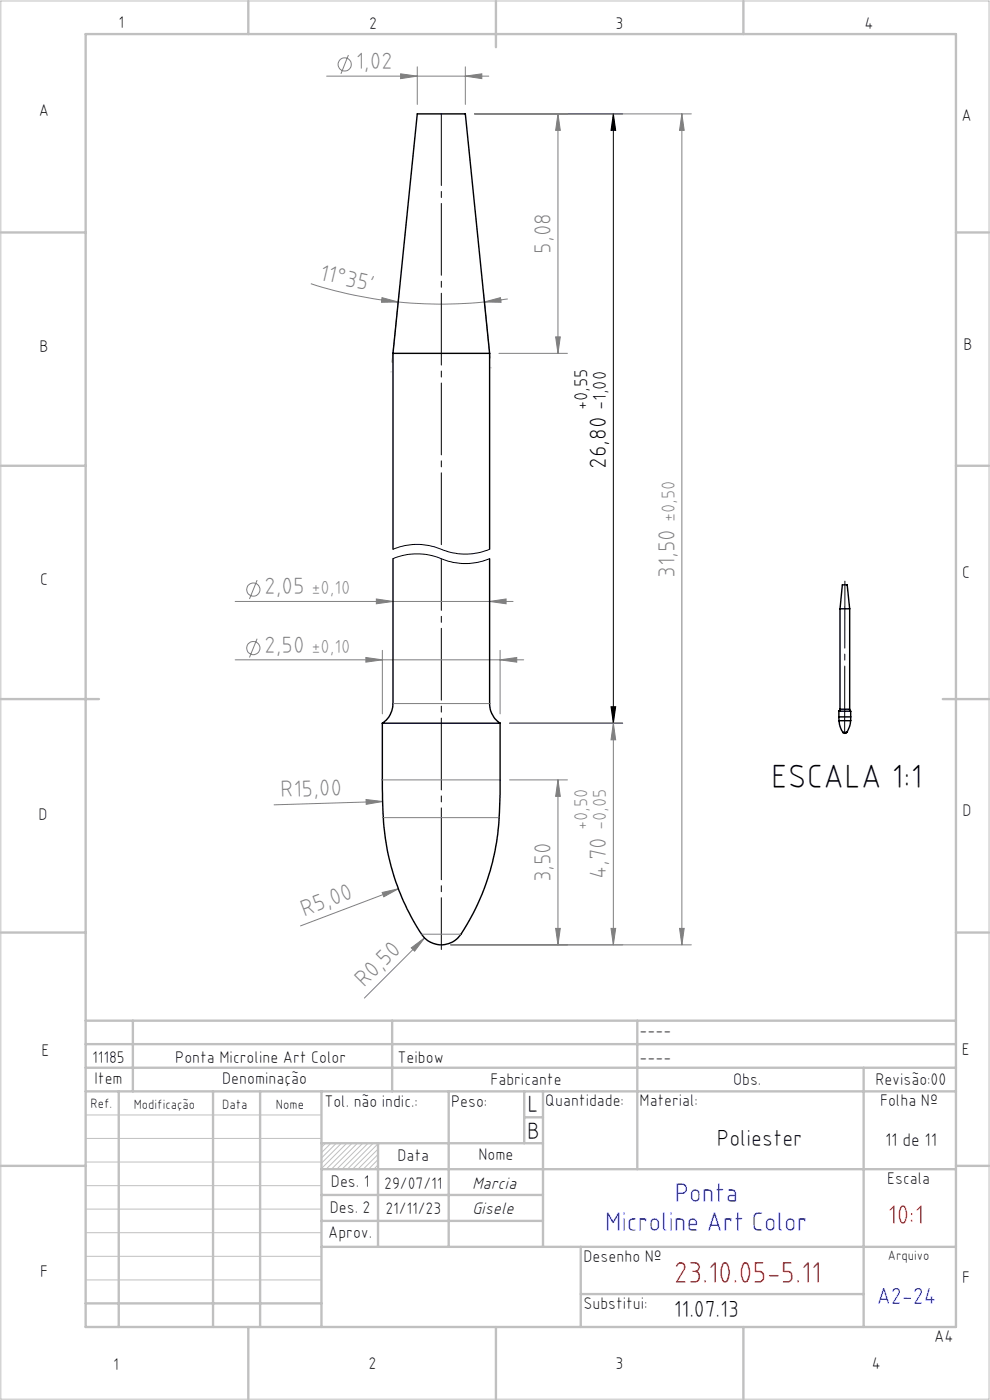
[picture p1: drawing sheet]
<svg xmlns="http://www.w3.org/2000/svg" width="210mm" height="297mm" viewBox="0 0 210 297" stroke-linecap="round" stroke-linejoin="round" font-family="sans-serif">
<g fill="none" stroke="#808080" stroke-width=".21">
<path d="M69.3 16.2h34.4M73.9 11.7l-1.6 4M85 15.7l3.5 .5-3.5 .5zM88.5 14.2v8M98.7 16.2l3.5-.5v1zM98.7 14.2v8M100.7 24.2h45.9M118.4 24.2l.5 3.5h-1zM118.4 24.2v50.8M144.6 24.2l.5 3.5h-1zM144.6 24.2v176.2M65.9 60.2a89.5 89.5 0 0 0 18.6 3.9"/>
<path d="M81 63.1l3.5 1h-3.6zM84.5 64.1a90.7 90.7 0 0 0 18.2 0M84.7 62.1l-1.6 14.7M102.6 62.1l1.4 13.8M102.7 64.1l3.5-1 .1 1zM105.8 75h14.6M107.7 63.4l-5 .7M117.9 71.5h1l-.5 3.5zM49.9 140h61.2M49.9 127.6h58.9M54.5 123.1l-1.6 4M54.5 135.5l-1.6 4"/>
<path d="M77.6 139.5l3.5 .5-3.5 .5zM79.8 127.1l3.6 .5-3.6 .5zM81.1 138v13.4M103.9 127.6l3.5-.5v1zM106.1 140l3.5-.5v1zM106.1 138v13.4M108.1 153.4h24M130.1 153.4l.5 3.5h-1zM130.1 153.4v47M77.6 169.6l3.6 .4-3.5 .6zM81.2 170l-23.1 .7M108.1 165.4h12.3"/>
<path d="M118.4 165.4l.5 3.5h-1zM118.4 165.4v35M81.1 189.3l3.4-.7-3.1 1.6zM84.5 188.6l-20.8 7.8M90.1 199l-12.8 12.7M117.9 197h1l-.5 3.4zM129.6 197h1l-.5 3.4zM144.1 197h1l-.5 3.4zM87.2 201.1l2.9-2.1-2.2 2.8zM146.6 200.4h-51"/>
<circle cx="73.1" cy="13.7" r="1.4"/>
<circle cx="53.7" cy="137.5" r="1.4"/>
<circle cx="53.7" cy="125.1" r="1.4"/>
</g>
<path d="M100.7 24.2h31.4M130.1 24.2l.5 3.5h-1zM130.1 24.2v129.2M83.4 118.5a13.7 13.7 0 0 1 11.2 .4 13.1 13.1 0 0 0 9.3-.4M83.4 116.5a13.7 13.7 0 0 1 11.2 .4 13.1 13.1 0 0 0 9.3-.4M108.1 153.4h24M129.6 149.9h1l-.5 3.5z" fill="none" stroke="#000" stroke-width=".21"/>
<path d="M93.6 118.5v82.9" fill="none" stroke="#000" stroke-width=".21" stroke-dasharray="15.2 1.3 1.3 1.3" stroke-dashoffset="4.3"/>
<path d="M93.6 23.2v93.3" fill="none" stroke="#000" stroke-width=".21" stroke-dasharray="15.2 1.3 1.3 1.3" stroke-dashoffset="-1"/>
<path d="M179.2 155.5v-32.2" fill="none" stroke="#000" stroke-width=".21" stroke-dasharray="15.2 1.3 1.3 1.3" stroke-dashoffset="1"/>
<g fill="none" stroke="#c0c0c0" stroke-width=".21">
<path d="M.2 .2h209.6v296.6h-209.6zM83 78.8l-.1 .1M104.1 77.9l.1 .2M18.2 236.5h50M18.2 256.5h50M18.2 251.5h50M18.2 246.5h50M18.2 241.5h50M68.2 242.5h12v5.5h-12zM69.1 242.5l-.9 .9M70.2 242.5l-2 2M71.3 242.5l-3.1 3.2"/>
<path d="M72.4 242.5l-4.2 4.3M73.6 242.5l-5.4 5.4M74.7 242.5l-5.5 5.5M75.8 242.5l-5.5 5.5M76.9 242.5l-5.5 5.5M78.1 242.5l-5.5 5.5M79.2 242.5l-5.5 5.5M80.2 242.6l-5.4 5.4M80.2 243.8l-4.3 4.2M80.2 244.9l-3.2 3.1M80.2 246l-2 2M80.2 247.1l-.9 .9"/>
<path d="M18.2 266.5h50M18.2 271.5h50M18.2 261.5h50"/>
</g>
<g fill="none" stroke="#c0c0c0" stroke-width=".5">
<path d="M18.2 7.2h184.6v274.3h-184.6zM52.7 .2v7M105.2 .2v9.8M157.7 .2v7M.2 49.3h18M202.8 49.3h7M.2 98.8h18M202.8 98.8h7M.2 148.3h20.8M200 148.3h9.8M.2 197.8h18M202.8 197.8h7"/>
<path d="M18.2 216.5h184.6M28.2 216.5v15M83.2 216.5v15M135.2 216.5v31.5M18.2 231.5h184.6M18.2 226.5h184.6M18.2 221.5h184.6M25.2 231.5v50M45.2 231.5v50M55.2 231.5v50M68.2 231.5v50M95.2 231.5v33"/>
<path d="M111.2 231.5v11M111.2 237h4M115.2 231.5v33M183.2 226.5v55M.2 247.3h18M68.2 259h47M68.2 248h134.6M68.2 253.5h47M68.2 242.5h47M80.2 242.5v22M202.8 247.3h7M18.2 276.5h50"/>
<path d="M68.2 264.5h134.6M123.2 264.5v17M123.2 274.5h60M52.7 281.5v15.3M105.2 281.5v15.3M157.7 281.5v15.3"/>
</g>
<path d="M130.1 24.2l.5 3.5h-1zM129.6 149.9h1l-.5 3.5z" fill="#000"/>
<g fill="#808080">
<path d="M77.6 169.6l3.6 .4-3.5 .6z"/>
<path d="M81.1 189.3l3.4-.7-3.1 1.6z"/>
<path d="M87.2 201.1l2.9-2.1-2.2 2.8z"/>
<path d="M79.8 127.1l3.6 .5-3.6 .5zM103.9 127.6l3.5-.5v1z"/>
<path d="M98.7 16.2l3.5-.5v1zM85 15.7l3.5 .5-3.5 .5zM106.1 140l3.5-.5v1zM77.6 139.5l3.5 .5-3.5 .5z"/>
<path d="M117.9 71.5h1l-.5 3.5zM118.4 24.2l.5 3.5h-1zM144.1 197h1l-.5 3.4zM144.6 24.2l.5 3.5h-1z"/>
<path d="M130.1 153.4l.5 3.5h-1zM129.6 197h1l-.5 3.4zM118.4 165.4l.5 3.5h-1zM117.9 197h1l-.5 3.4z"/>
<path d="M81 63.1l3.5 1h-3.6zM102.7 64.1l3.5-1 .1 1z"/>
</g>
<g fill="none" stroke="#000" stroke-width=".3">
<path d="M83.4 75h20.5M83.4 75l5.1-50.8h10.2l5.2 50.8M83.4 75v41.5M103.9 75v41.5M83.4 118.5v30.8a5 5 0 0 1-2.3 4.1M103.9 118.5v30.8a5.1 5.1 0 0 0 2.2 4.1M178.2 129.1h2M178.2 129.1l.5-5h1l.5 5M178.2 129.1v21.4M180.2 129.1v21.4M81.1 153.4v12a62.2 62.2 0 0 0 2.6 20.9 46.6 46.6 0 0 0 6.4 12.7 5 5 0 0 0 7.7-.8 51.1 51.1 0 0 0 8.2-28.8l.1-16M81.1 153.4h25"/>
<path d="M177.9 152.1l.1 .8M177.9 150.9h2.5M177.9 152.1h2.5M177.9 150.9v1.2M178 152.9l.3 1.4 .5 1.1M178 152.9h2.4M178.2 150.5l-.3 .4M178.2 150.5h2M178.8 155.4l.3 .2 .5-.2M178.8 155.4h.8M180.2 150.5l.2 .4M180.4 152.1v.8"/>
<path d="M180.4 152.9l-.2 1.2-.6 1.3M180.4 150.9v1.2"/>
</g>
<path d="M83.4 149.3h20.5M81.1 165.4h25M81.3 173.5h24.6M89.4 198.2h8.4" fill="none" stroke="#808080" stroke-width=".21"/>
<text font-size="7.1" x="163.6" y="167.2">ESCALA 1:1</text>
<text font-size="6.4" fill="#f00" x="142.9" y="272.2">23.10.05-5.11</text>
<g font-size="5.7" fill="#00f">
<text x="143.1" y="255">Ponta</text>
<text x="128.3" y="261">Microline Art Color</text>
</g>
<text font-size="5.7" fill="#f00" x="188.3" y="259.7">10:1</text>
<g font-size="5" fill="#808080">
<text x="75.4" y="14.6">1,02</text>
<text x="116.9" y="53.8" transform="rotate(-90 116.9 53.8)">5,08</text>
<text x="67.6" y="59.3" transform="rotate(13 67.6 59.3)">11°35'</text>
<text x="143.2" y="122.6" transform="rotate(-90 143.2 122.6)">31,50</text>
<text x="56.1" y="126.1">2,05</text>
<text x="56.1" y="138.5">2,50</text>
<text x="59.5" y="169.2" transform="rotate(-2 59.5 169.2)">R15,00</text>
<text x="116.9" y="187.2" transform="rotate(-90 116.9 187.2)">3,50</text>
<text x="128.6" y="186.5" transform="rotate(-90 128.6 186.5)">4,70</text>
<text x="64.5" y="194.5" transform="rotate(-21 64.5 194.5)">R5,00</text>
<text x="77.3" y="209.7" transform="rotate(-45 77.3 209.7)">R0,50</text>
</g>
<g font-size="5">
<text x="128.6" y="99.4" transform="rotate(-90 128.6 99.4)">26,80</text>
<text x="111.9" y="235.9">L</text>
<text x="111.8" y="241.6">B</text>
</g>
<g font-size="4.9">
<text x="152.1" y="243.2">Poliester</text>
<text x="142.9" y="279.4">11.07.13</text>
</g>
<text font-size="4.9" fill="#00f" x="186" y="276.7">A2-24</text>
<g font-size="4">
<text x="124.6" y="87" transform="rotate(-90 124.6 87)">+0,55</text>
<text x="128.6" y="87" transform="rotate(-90 128.6 87)">-1,00</text>
</g>
<g font-size="4" fill="#808080">
<text x="143.2" y="110.8" transform="rotate(-90 143.2 110.8)">±0,50</text>
<text x="66" y="126.1">±0,10</text>
<text x="66" y="138.5">±0,10</text>
<text x="124.6" y="176.2" transform="rotate(-90 124.6 176.2)">+0,50</text>
<text x="128.6" y="176.2" transform="rotate(-90 128.6 176.2)">-0,05</text>
</g>
<text font-size="3.9" x="187.8" y="243.2">11 de 11</text>
<g font-size="3.7">
<text x="100.1" y="257.5">Gisele</text>
<text x="100.1" y="252.2">Marcia</text>
</g>
<g font-size="3.6">
<text x="25.2" y="6">1</text>
<text x="78.3" y="6.1">2</text>
<text x="130.6" y="6.1">3</text>
<text x="183.4" y="6.1">4</text>
<text x="8.2" y="24.5">A</text>
<text x="203.9" y="25.6">A</text>
<text x="8.4" y="74.8">B</text>
<text x="204.3" y="74.2">B</text>
<text x="8.5" y="124.1">C</text>
<text x="204.1" y="122.6">C</text>
<text x="8.2" y="173.9">D</text>
<text x="204.2" y="173.2">D</text>
<text x="135.7" y="219.9">----</text>
<text x="8.8" y="224">E</text>
<text x="19.6" y="225.5">11185</text>
<text x="37.2" y="225.5">Ponta Microline Art Color</text>
<text x="84.3" y="225.5">Teibow</text>
<text x="135.7" y="225.5">----</text>
<text x="204" y="223.9">E</text>
<text x="20.1" y="229.9">Item</text>
<text x="47.1" y="229.9">Denominação</text>
<text x="104.1" y="230.3">Fabricante</text>
<text x="155.5" y="230.3">Obs.</text>
<text x="185.7" y="230.3">Revisão:00</text>
<text x="68.8" y="234.8">Tol. não indic.:</text>
<text x="95.7" y="234.7">Peso:</text>
<text x="115.6" y="234.7">Quantidade:</text>
<text x="135.7" y="234.7">Material:</text>
<text x="186.7" y="234.7">Folha Nº</text>
<text x="70.2" y="251.8">Des. 1</text>
<text x="84.3" y="246.3">Data</text>
<text x="101.5" y="246.2">Nome</text>
<text x="188.2" y="251.2">Escala</text>
<text x="69.9" y="257.3">Des. 2</text>
<text x="69.6" y="262.7">Aprov.</text>
<text x="123.8" y="267.8">Desenho Nº</text>
<text x="8.5" y="271">F</text>
<text x="204.1" y="272.2">F</text>
<text x="123.8" y="277.7">Substitui:</text>
<text x="198.2" y="284.7">A4</text>
<text x="24" y="290.5">1</text>
<text x="78.2" y="290.4">2</text>
<text x="130.6" y="290.4">3</text>
<text x="185" y="290.4">4</text>
</g>
<g font-size="3.5">
<text x="81.5" y="252.2">29/07/11</text>
<text x="81.8" y="257.5">21/11/23</text>
</g>
<g font-size="2.9">
<text x="19.2" y="235.2">Ref.</text>
<text x="28.4" y="235.3">Modificação</text>
<text x="47.1" y="235.2">Data</text>
<text x="58.5" y="235.2">Nome</text>
<text x="188.3" y="267.3">Arquivo</text>
</g>
</svg>
